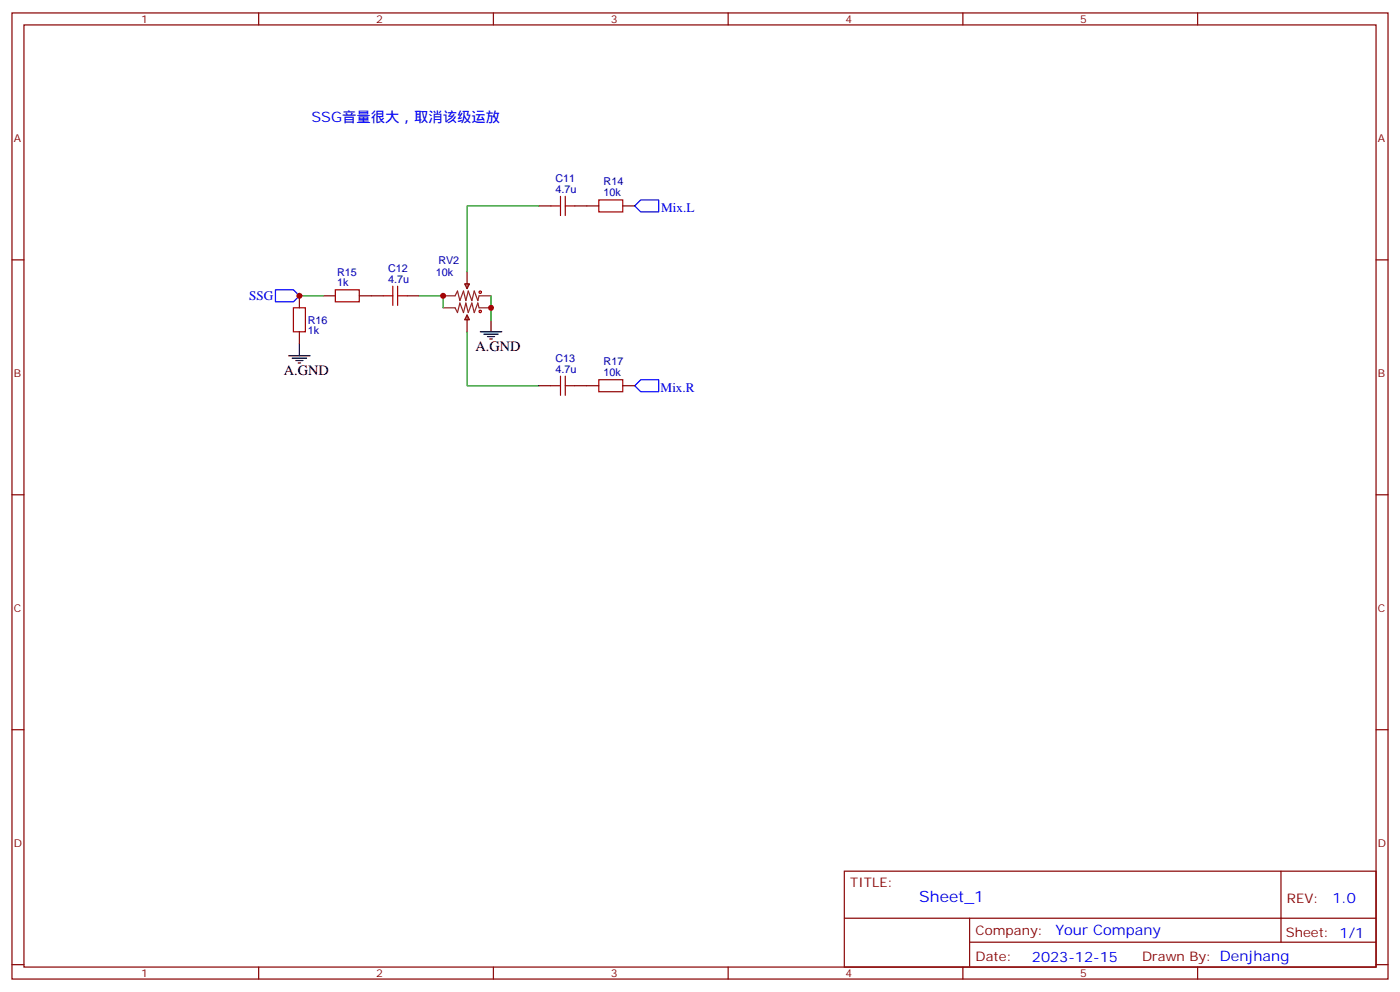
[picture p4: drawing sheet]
<svg xmlns="http://www.w3.org/2000/svg" width="412mm" height="292mm" viewBox="0 0 412 292" stroke-linecap="round" stroke-linejoin="round" font-family="sans-serif">
<g fill="none" stroke="#870000" stroke-width=".35">
<path d="M3.5 3.8h405.4v284.3h-405.4zM7.1 7.3h398.2v277.3h-398.2zM76.2 3.8v3.5M145.3 3.8v3.5M214.5 3.8v3.5M283.6 3.8v3.5M352.8 3.8v3.5M3.5 76.5h3.6M158.7 60.6h3.6M169.3 60.6h7.1M183.4 60.6h3.6M405.3 76.5h3.6"/>
<path d="M88.2 87.1v3.5M88.2 97.6v3.6M95.2 87.1h3.6M105.8 87.1h7.1M119.9 87.1h3.6M136.9 83.5h1.4l-.7 1.4zM137.6 92.7l.7 1.4h-1.4zM137.6 80v4.9M137.6 92.7v4.9M158.7 113.5h3.6M169.3 113.5h7.1M183.4 113.5h3.6"/>
<path d="M3.5 145.6h3.6M405.3 145.6h3.6M3.5 214.8h3.6M405.3 214.8h3.6M248.7 256.4h156.6v28.2h-156.6zM377.3 256.4v20.9M248.7 270.2h156.5M285.6 277.3h119.6M285.6 270.2v14.2M3.5 283.9h3.6M76.2 284.6v3.5M145.3 284.6v3.5"/>
<path d="M214.5 284.6v3.5M283.6 284.6v3.5M352.8 284.6v3.5M405.3 283.9h3.6"/>
</g>
<g fill="none" stroke="#a10000" stroke-width=".35">
<path d="M165.1 57.8v5.6M166.5 57.8v5.6M176.4 58.8h7v3.6h-7zM162.3 60.6h2.8M166.5 60.6h2.8M86.4 90.6h3.6v7h-3.6zM98.8 85.3h7v3.5h-7zM112.9 87.1h2.8M115.7 84.2v5.7M117.1 87.1h2.8M117.1 84.2v5.7M162.3 113.5h2.8"/>
<path d="M165.1 110.7v5.6M166.5 110.7v5.6M166.5 113.5h2.8M176.4 111.8h7v3.5h-7z"/>
<circle cx="141.5" cy="86" r=".35"/>
<circle cx="141.5" cy="91.7" r=".35"/>
</g>
<path d="M130.5 87.1h3.6l.7-1.4 .7 2.8 1-2.8 .7 2.8 .7-2.8 1.1 2.8 .7-2.8 1.1 2.8 .3-1.4h3.5M130.5 90.6h3.6l.7 1.4 .7-2.8 1 2.8 .7-2.8 .7 2.8 1.1-2.8 .7 2.8 1.1-2.8 .3 1.4h3.5" fill="none" stroke="#8c2424" stroke-width=".35"/>
<path d="M141.5 97.6h6.3M142.5 98.4h4.3M143.6 99.1h2.1M144.3 99.8h.7M144.6 94.1v3.5M85 104.7h6.4M86.1 105.4h4.2M87.1 106.1h2.2M87.8 106.8h.7M88.2 101.2v3.5" fill="none" stroke="#000" stroke-width=".35"/>
<path d="M158.7 60.6h-21.1v19.4M88.2 87.1h7M123.5 87.1h7v3.5M137.6 97.6v15.9h21.1M144.6 87.1v7" fill="none" stroke="#008700" stroke-width=".35"/>
<path d="M188.7 58.8h5.3v3.6h-5.3l-1.7-1.8zM81.1 85.3h5.3l1.8 1.8-1.8 1.7h-5.3zM188.7 111.8h5.3v3.5h-5.3l-1.7-1.8z" fill="none" stroke="#00f" stroke-width=".35"/>
<g fill="#c00">
<circle cx="144.6" cy="90.6" r=".88"/>
<circle cx="130.5" cy="87.1" r=".88"/>
<circle cx="88.2" cy="87.1" r=".88"/>
</g>
<text font-size="4.6" fill="#00f" x="270.8" y="265.4">Sheet_1</text>
<g font-size="4.2" fill="#00f">
<text x="91.7" y="35.9">SSG音量很大，取消该级运放</text>
<text x="392.5" y="265.7">1.0</text>
<text x="310.9" y="275.2">Your Company</text>
<text x="304" y="283">2023-12-15</text>
</g>
<g font-size="4.2">
<text x="140.1" y="103.3">A.GND</text>
<text x="83.6" y="110.3">A.GND</text>
</g>
<g font-size="3.9" fill="#00f">
<text x="194.8" y="62.4">Mix.L</text>
<text x="73.4" y="88.3">SSG</text>
<text x="194.6" y="115.3">Mix.R</text>
</g>
<g font-size="3.9" fill="#800">
<text x="250.5" y="261">TITLE:</text>
<text x="379.1" y="265.7">REV:</text>
<text x="287.4" y="275.2">Company:</text>
<text x="378.7" y="275.8">Sheet: 1/1</text>
<text x="287.4" y="282.9">Date:</text>
<text x="336.4" y="282.9">Drawn By: Denjhang</text>
</g>
<g font-size="3.2" fill="#800">
<text x="41.6" y="6.8">1</text>
<text x="110.8" y="6.8">2</text>
<text x="179.9" y="6.8">3</text>
<text x="249.1" y="6.8">4</text>
<text x="318.2" y="6.8">5</text>
<text x="4.1" y="41.9">A</text>
<text x="405.9" y="41.9">A</text>
<text x="4.1" y="111.1">B</text>
<text x="405.9" y="111.1">B</text>
<text x="4.1" y="180.2">C</text>
<text x="405.9" y="180.2">C</text>
<text x="4.1" y="249.3">D</text>
<text x="405.9" y="249.3">D</text>
<text x="41.6" y="287.6">1</text>
<text x="110.8" y="287.6">2</text>
<text x="179.9" y="287.6">3</text>
<text x="249.1" y="287.6">4</text>
<text x="318.2" y="287.6">5</text>
</g>
<g font-size="3.2" fill="#000080">
<text x="163.6" y="53.7">C11</text>
<text x="163.6" y="56.7">4.7u</text>
<text x="177.8" y="57.8">10k</text>
<text x="177.8" y="54.6">R14</text>
<text x="129.1" y="77.6">RV2</text>
<text x="99.3" y="81.1">R15</text>
<text x="114.3" y="83.2">4.7u</text>
<text x="114.3" y="80.1">C12</text>
<text x="128.4" y="81.1">10k</text>
<text x="99.3" y="84.2">1k</text>
<text x="90.7" y="95.3">R16</text>
<text x="90.7" y="98.4">1k</text>
<text x="163.6" y="106.6">C13</text>
<text x="177.8" y="107.5">R17</text>
<text x="163.6" y="109.6">4.7u</text>
<text x="177.8" y="110.7">10k</text>
</g>
</svg>
